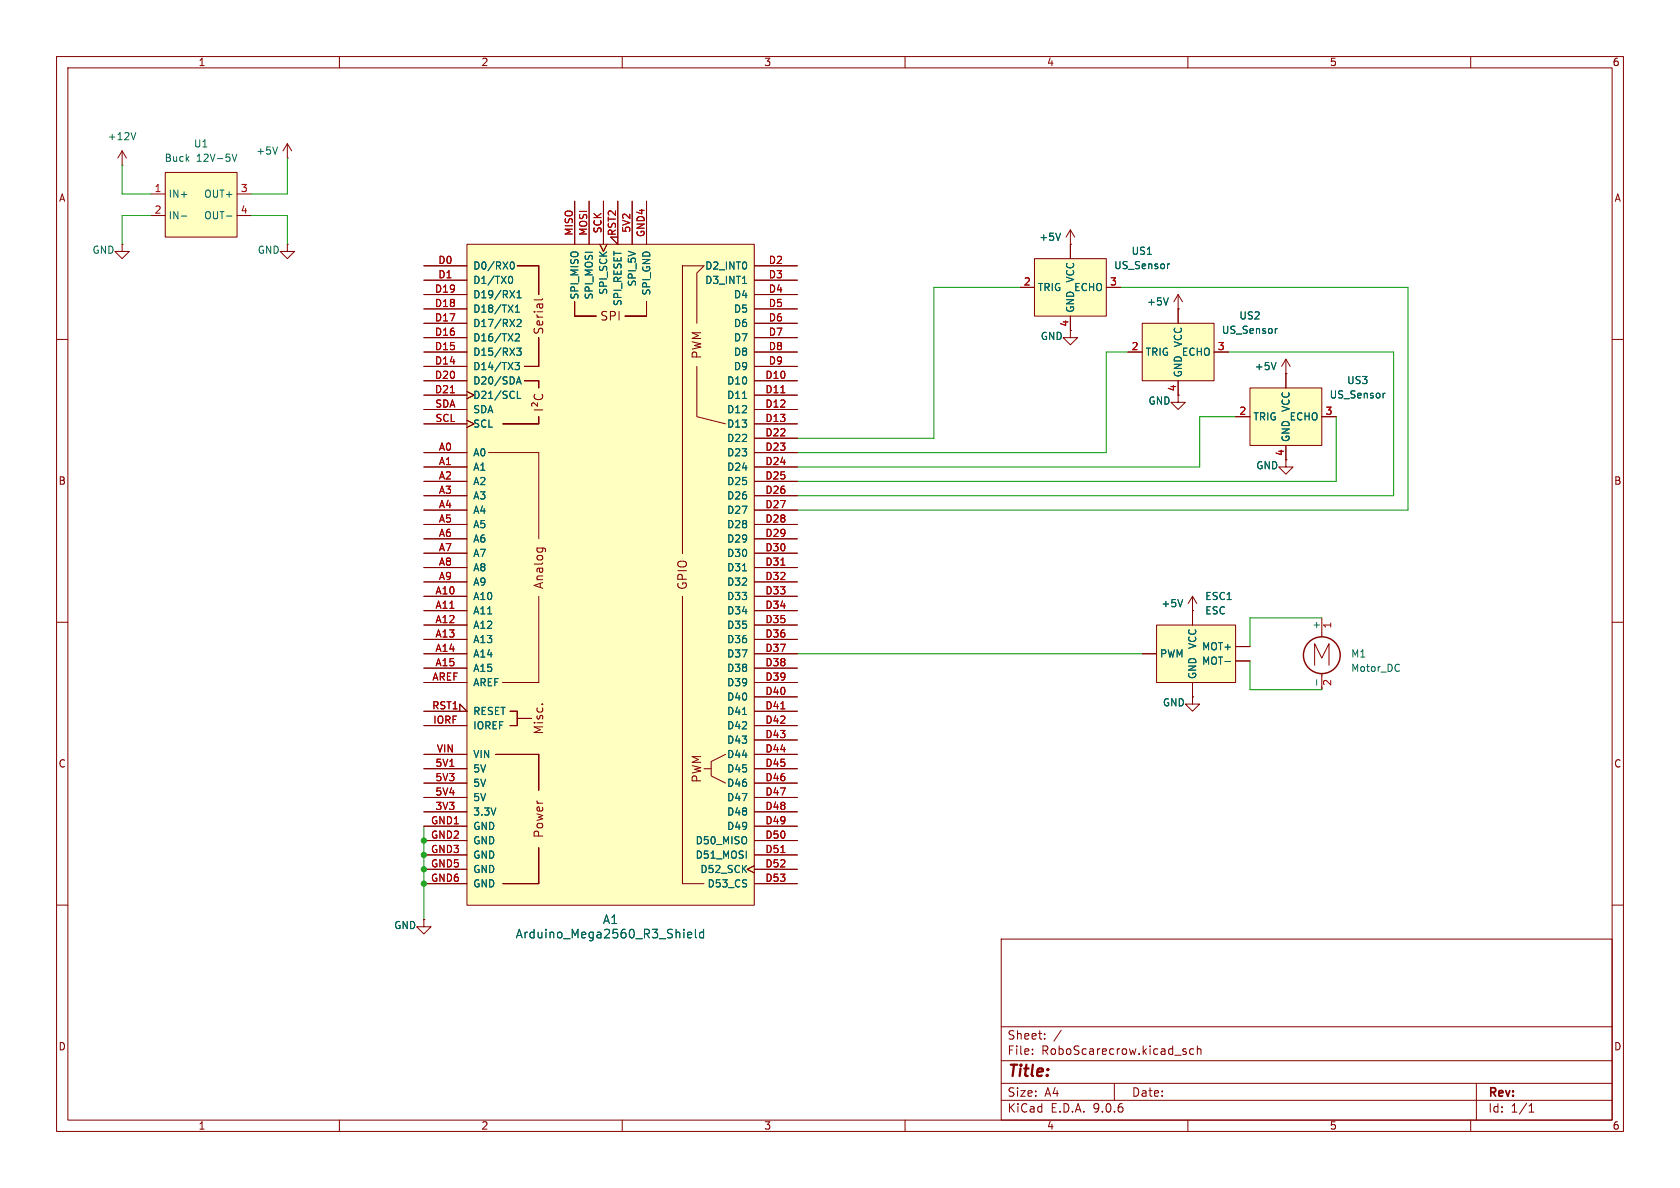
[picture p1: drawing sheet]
(kicad_sch
 (version 20250114)
 (generator "eeschema")
 (generator_version "9.0")
 (paper "A4")
 (lib_symbols
  (symbol "Motor:Motor_DC"
   (pin_names
    (offset 0)) (exclude_from_sim no) (in_bom yes) (on_board yes)
   (property "Reference" "M" (at 2.54 2.54 0) (effects (font (size 1.27 1.27)) (justify left)))
   (property "Value" "Motor_DC" (at 2.54 -5.08 0) (effects (font (size 1.27 1.27)) (justify left top)))
   (property "Footprint" "" (at 0 -2.286 0) (effects (font (size 1.27 1.27)) (hide yes)))
   (property "Datasheet" "~" (at 0 -2.286 0) (effects (font (size 1.27 1.27)) (hide yes)))
   (property "Description" "DC Motor" (at 0 0 0) (effects (font (size 1.27 1.27)) (hide yes)))
   (symbol "Motor_DC_0_0"
    (polyline (pts (xy -1.27 -3.302) (xy -1.27 0.508) (xy 0 -2.032) (xy 1.27 0.508) (xy 1.27 -3.302)) (stroke (width 0) (type default)) (fill (type none))))
   (symbol "Motor_DC_0_1"
    (polyline (pts (xy 0 2.032) (xy 0 2.54)) (stroke (width 0) (type default)) (fill (type none)))
    (polyline (pts (xy 0 1.7272) (xy 0 2.0828)) (stroke (width 0) (type default)) (fill (type none)))
    (circle (center 0 -1.524) (radius 3.2512) (stroke (width 0.254) (type default)) (fill (type none)))
    (polyline (pts (xy 0 -4.7752) (xy 0 -5.1816)) (stroke (width 0) (type default)) (fill (type none)))
    (polyline (pts (xy 0 -7.62) (xy 0 -7.112)) (stroke (width 0) (type default)) (fill (type none))))
   (symbol "Motor_DC_1_1"
    (pin passive line (at 0 5.08 270) (length 2.54) (name "+" (effects (font (size 1.27 1.27)))) (number "1" (effects (font (size 1.27 1.27)))))
    (pin passive line (at 0 -7.62 90) (length 2.54) (name "-" (effects (font (size 1.27 1.27)))) (number "2" (effects (font (size 1.27 1.27))))))
   (embedded_fonts no))
  (symbol "arduino-library:Arduino_Mega2560_R3_Shield"
   (pin_names
    (offset 1.016)) (exclude_from_sim no) (in_bom yes) (on_board yes)
   (property "Reference" "A" (at 0 -62.23 0) (effects (font (size 1.524 1.524))))
   (property "Value" "Arduino_Mega2560_R3_Shield" (at 0 -66.04 0) (effects (font (size 1.524 1.524))))
   (property "Footprint" "PCM_arduino-library:Arduino_Mega2560_R3_Shield" (at 0 -73.66 0) (effects (font (size 1.524 1.524)) (hide yes)))
   (property "Datasheet" "https://docs.arduino.cc/hardware/mega-2560" (at 0 -69.85 0) (effects (font (size 1.524 1.524)) (hide yes)))
   (property "Description" "Shield for Arduino Mega 2560 R3" (at 0 0 0) (effects (font (size 1.27 1.27)) (hide yes)))
   (symbol "Arduino_Mega2560_R3_Shield_0_0"
    (rectangle (start -25.4 -58.42) (end 25.4 58.42) (stroke (width 0) (type default)) (fill (type background)))
    (polyline (pts (xy -21.59 21.59) (xy -12.7 21.59)) (stroke (width 0) (type default)) (fill (type none)))
    (rectangle (start -20.32 -31.75) (end -12.7 -31.75) (stroke (width 0) (type default)) (fill (type none)))
    (rectangle (start -19.05 26.67) (end -12.7 26.67) (stroke (width 0) (type default)) (fill (type none)))
    (rectangle (start -19.05 -19.05) (end -12.7 -19.05) (stroke (width 0) (type default)) (fill (type none)))
    (rectangle (start -19.05 -54.61) (end -12.7 -54.61) (stroke (width 0) (type default)) (fill (type none)))
    (rectangle (start -17.78 -24.13) (end -16.51 -24.13) (stroke (width 0) (type default)) (fill (type none)))
    (rectangle (start -17.78 -26.67) (end -16.51 -26.67) (stroke (width 0) (type default)) (fill (type none)))
    (rectangle (start -16.51 54.61) (end -12.7 54.61) (stroke (width 0) (type default)) (fill (type none)))
    (rectangle (start -16.51 -24.13) (end -16.51 -26.67) (stroke (width 0) (type default)) (fill (type none)))
    (rectangle (start -16.51 -25.4) (end -13.97 -25.4) (stroke (width 0) (type default)) (fill (type none)))
    (rectangle (start -15.24 36.83) (end -12.7 36.83) (stroke (width 0) (type default)) (fill (type none)))
    (rectangle (start -15.24 34.29) (end -12.7 34.29) (stroke (width 0) (type default)) (fill (type none)))
    (rectangle (start -12.7 49.53) (end -12.7 54.61) (stroke (width 0) (type default)) (fill (type none)))
    (rectangle (start -12.7 41.91) (end -12.7 36.83) (stroke (width 0) (type default)) (fill (type none)))
    (rectangle (start -12.7 34.29) (end -12.7 33.02) (stroke (width 0) (type default)) (fill (type none)))
    (rectangle (start -12.7 26.67) (end -12.7 27.94) (stroke (width 0) (type default)) (fill (type none)))
    (polyline (pts (xy -12.7 6.35) (xy -12.7 21.59)) (stroke (width 0) (type default)) (fill (type none)))
    (polyline (pts (xy -12.7 -19.05) (xy -12.7 -3.81)) (stroke (width 0) (type default)) (fill (type none)))
    (rectangle (start -12.7 -31.75) (end -12.7 -38.1) (stroke (width 0) (type default)) (fill (type none)))
    (rectangle (start -12.7 -54.61) (end -12.7 -48.26) (stroke (width 0) (type default)) (fill (type none)))
    (rectangle (start -6.35 48.26) (end -6.35 45.72) (stroke (width 0) (type default)) (fill (type none)))
    (rectangle (start -2.54 45.72) (end -6.35 45.72) (stroke (width 0) (type default)) (fill (type none)))
    (rectangle (start 6.35 48.26) (end 6.35 45.72) (stroke (width 0) (type default)) (fill (type none)))
    (rectangle (start 6.35 45.72) (end 2.54 45.72) (stroke (width 0) (type default)) (fill (type none)))
    (polyline (pts (xy 12.7 54.61) (xy 16.51 54.61)) (stroke (width 0) (type default)) (fill (type none)))
    (polyline (pts (xy 12.7 -54.61) (xy 16.51 -54.61)) (stroke (width 0) (type default)) (fill (type none)))
    (polyline (pts (xy 15.24 44.45) (xy 15.24 53.34) (xy 16.51 54.61)) (stroke (width 0) (type default)) (fill (type none)))
    (polyline (pts (xy 15.24 36.83) (xy 15.24 27.94) (xy 20.32 26.67)) (stroke (width 0) (type default)) (fill (type none)))
    (polyline (pts (xy 17.78 -34.29) (xy 16.51 -34.29)) (stroke (width 0) (type default)) (fill (type none)))
    (polyline (pts (xy 20.32 -31.75) (xy 17.78 -33.02) (xy 17.78 -35.56) (xy 20.32 -36.83)) (stroke (width 0) (type default)) (fill (type none)))
    (text "Serial" (at -12.7 45.72 900) (effects (font (size 1.524 1.524))))
    (text "I²C" (at -12.7 30.48 900) (effects (font (size 1.524 1.524))))
    (text "Analog" (at -12.7 1.27 900) (effects (font (size 1.524 1.524))))
    (text "Misc." (at -12.7 -25.4 900) (effects (font (size 1.524 1.524))))
    (text "Power" (at -12.7 -43.18 900) (effects (font (size 1.524 1.524))))
    (text "SPI" (at 0 45.72 0) (effects (font (size 1.524 1.524))))
    (text "PWM" (at 15.24 40.64 900) (effects (font (size 1.524 1.524))))
    (text "PWM" (at 15.24 -34.29 900) (effects (font (size 1.524 1.524)))))
   (symbol "Arduino_Mega2560_R3_Shield_1_0"
    (rectangle (start 12.7 54.61) (end 12.7 3.81) (stroke (width 0) (type default)) (fill (type none)))
    (rectangle (start 12.7 -54.61) (end 12.7 -3.81) (stroke (width 0) (type default)) (fill (type none)))
    (text "GPIO" (at 12.7 0 900) (effects (font (size 1.524 1.524)))))
   (symbol "Arduino_Mega2560_R3_Shield_1_1"
    (pin bidirectional line (at -33.02 54.61 0) (length 7.62) (name "D0/RX0" (effects (font (size 1.27 1.27)))) (number "D0" (effects (font (size 1.27 1.27)))))
    (pin bidirectional line (at -33.02 52.07 0) (length 7.62) (name "D1/TX0" (effects (font (size 1.27 1.27)))) (number "D1" (effects (font (size 1.27 1.27)))))
    (pin bidirectional line (at -33.02 49.53 0) (length 7.62) (name "D19/RX1" (effects (font (size 1.27 1.27)))) (number "D19" (effects (font (size 1.27 1.27)))))
    (pin bidirectional line (at -33.02 46.99 0) (length 7.62) (name "D18/TX1" (effects (font (size 1.27 1.27)))) (number "D18" (effects (font (size 1.27 1.27)))))
    (pin bidirectional line (at -33.02 44.45 0) (length 7.62) (name "D17/RX2" (effects (font (size 1.27 1.27)))) (number "D17" (effects (font (size 1.27 1.27)))))
    (pin bidirectional line (at -33.02 41.91 0) (length 7.62) (name "D16/TX2" (effects (font (size 1.27 1.27)))) (number "D16" (effects (font (size 1.27 1.27)))))
    (pin bidirectional line (at -33.02 39.37 0) (length 7.62) (name "D15/RX3" (effects (font (size 1.27 1.27)))) (number "D15" (effects (font (size 1.27 1.27)))))
    (pin bidirectional line (at -33.02 36.83 0) (length 7.62) (name "D14/TX3" (effects (font (size 1.27 1.27)))) (number "D14" (effects (font (size 1.27 1.27)))))
    (pin bidirectional line (at -33.02 34.29 0) (length 7.62) (name "D20/SDA" (effects (font (size 1.27 1.27)))) (number "D20" (effects (font (size 1.27 1.27)))))
    (pin bidirectional clock (at -33.02 31.75 0) (length 7.62) (name "D21/SCL" (effects (font (size 1.27 1.27)))) (number "D21" (effects (font (size 1.27 1.27)))))
    (pin bidirectional line (at -33.02 29.21 0) (length 7.62) (name "SDA" (effects (font (size 1.27 1.27)))) (number "SDA" (effects (font (size 1.27 1.27)))))
    (pin bidirectional clock (at -33.02 26.67 0) (length 7.62) (name "SCL" (effects (font (size 1.27 1.27)))) (number "SCL" (effects (font (size 1.27 1.27)))))
    (pin bidirectional line (at -33.02 21.59 0) (length 7.62) (name "A0" (effects (font (size 1.27 1.27)))) (number "A0" (effects (font (size 1.27 1.27)))))
    (pin bidirectional line (at -33.02 19.05 0) (length 7.62) (name "A1" (effects (font (size 1.27 1.27)))) (number "A1" (effects (font (size 1.27 1.27)))))
    (pin bidirectional line (at -33.02 16.51 0) (length 7.62) (name "A2" (effects (font (size 1.27 1.27)))) (number "A2" (effects (font (size 1.27 1.27)))))
    (pin bidirectional line (at -33.02 13.97 0) (length 7.62) (name "A3" (effects (font (size 1.27 1.27)))) (number "A3" (effects (font (size 1.27 1.27)))))
    (pin bidirectional line (at -33.02 11.43 0) (length 7.62) (name "A4" (effects (font (size 1.27 1.27)))) (number "A4" (effects (font (size 1.27 1.27)))))
    (pin bidirectional line (at -33.02 8.89 0) (length 7.62) (name "A5" (effects (font (size 1.27 1.27)))) (number "A5" (effects (font (size 1.27 1.27)))))
    (pin bidirectional line (at -33.02 6.35 0) (length 7.62) (name "A6" (effects (font (size 1.27 1.27)))) (number "A6" (effects (font (size 1.27 1.27)))))
    (pin bidirectional line (at -33.02 3.81 0) (length 7.62) (name "A7" (effects (font (size 1.27 1.27)))) (number "A7" (effects (font (size 1.27 1.27)))))
    (pin bidirectional line (at -33.02 1.27 0) (length 7.62) (name "A8" (effects (font (size 1.27 1.27)))) (number "A8" (effects (font (size 1.27 1.27)))))
    (pin bidirectional line (at -33.02 -1.27 0) (length 7.62) (name "A9" (effects (font (size 1.27 1.27)))) (number "A9" (effects (font (size 1.27 1.27)))))
    (pin bidirectional line (at -33.02 -3.81 0) (length 7.62) (name "A10" (effects (font (size 1.27 1.27)))) (number "A10" (effects (font (size 1.27 1.27)))))
    (pin bidirectional line (at -33.02 -6.35 0) (length 7.62) (name "A11" (effects (font (size 1.27 1.27)))) (number "A11" (effects (font (size 1.27 1.27)))))
    (pin bidirectional line (at -33.02 -8.89 0) (length 7.62) (name "A12" (effects (font (size 1.27 1.27)))) (number "A12" (effects (font (size 1.27 1.27)))))
    (pin bidirectional line (at -33.02 -11.43 0) (length 7.62) (name "A13" (effects (font (size 1.27 1.27)))) (number "A13" (effects (font (size 1.27 1.27)))))
    (pin bidirectional line (at -33.02 -13.97 0) (length 7.62) (name "A14" (effects (font (size 1.27 1.27)))) (number "A14" (effects (font (size 1.27 1.27)))))
    (pin bidirectional line (at -33.02 -16.51 0) (length 7.62) (name "A15" (effects (font (size 1.27 1.27)))) (number "A15" (effects (font (size 1.27 1.27)))))
    (pin input line (at -33.02 -19.05 0) (length 7.62) (name "AREF" (effects (font (size 1.27 1.27)))) (number "AREF" (effects (font (size 1.27 1.27)))))
    (pin open_collector input_low (at -33.02 -24.13 0) (length 7.62) (name "RESET" (effects (font (size 1.27 1.27)))) (number "RST1" (effects (font (size 1.27 1.27)))))
    (pin output line (at -33.02 -26.67 0) (length 7.62) (name "IOREF" (effects (font (size 1.27 1.27)))) (number "IORF" (effects (font (size 1.27 1.27)))))
    (pin power_in line (at -33.02 -31.75 0) (length 7.62) (name "VIN" (effects (font (size 1.27 1.27)))) (number "VIN" (effects (font (size 1.27 1.27)))))
    (pin power_in line (at -33.02 -34.29 0) (length 7.62) (name "5V" (effects (font (size 1.27 1.27)))) (number "5V1" (effects (font (size 1.27 1.27)))))
    (pin power_in line (at -33.02 -36.83 0) (length 7.62) (name "5V" (effects (font (size 1.27 1.27)))) (number "5V3" (effects (font (size 1.27 1.27)))))
    (pin power_in line (at -33.02 -39.37 0) (length 7.62) (name "5V" (effects (font (size 1.27 1.27)))) (number "5V4" (effects (font (size 1.27 1.27)))))
    (pin power_out line (at -33.02 -41.91 0) (length 7.62) (name "3.3V" (effects (font (size 1.27 1.27)))) (number "3V3" (effects (font (size 1.27 1.27)))))
    (pin power_in line (at -33.02 -44.45 0) (length 7.62) (name "GND" (effects (font (size 1.27 1.27)))) (number "GND1" (effects (font (size 1.27 1.27)))))
    (pin power_in line (at -33.02 -46.99 0) (length 7.62) (name "GND" (effects (font (size 1.27 1.27)))) (number "GND2" (effects (font (size 1.27 1.27)))))
    (pin power_in line (at -33.02 -49.53 0) (length 7.62) (name "GND" (effects (font (size 1.27 1.27)))) (number "GND3" (effects (font (size 1.27 1.27)))))
    (pin power_in line (at -33.02 -52.07 0) (length 7.62) (name "GND" (effects (font (size 1.27 1.27)))) (number "GND5" (effects (font (size 1.27 1.27)))))
    (pin power_in line (at -33.02 -54.61 0) (length 7.62) (name "GND" (effects (font (size 1.27 1.27)))) (number "GND6" (effects (font (size 1.27 1.27)))))
    (pin input line (at -6.35 66.04 270) (length 7.62) (name "SPI_MISO" (effects (font (size 1.27 1.27)))) (number "MISO" (effects (font (size 1.27 1.27)))))
    (pin output line (at -3.81 66.04 270) (length 7.62) (name "SPI_MOSI" (effects (font (size 1.27 1.27)))) (number "MOSI" (effects (font (size 1.27 1.27)))))
    (pin output clock (at -1.27 66.04 270) (length 7.62) (name "SPI_SCK" (effects (font (size 1.27 1.27)))) (number "SCK" (effects (font (size 1.27 1.27)))))
    (pin open_collector input_low (at 1.27 66.04 270) (length 7.62) (name "SPI_RESET" (effects (font (size 1.27 1.27)))) (number "RST2" (effects (font (size 1.27 1.27)))))
    (pin power_in line (at 3.81 66.04 270) (length 7.62) (name "SPI_5V" (effects (font (size 1.27 1.27)))) (number "5V2" (effects (font (size 1.27 1.27)))))
    (pin power_in line (at 6.35 66.04 270) (length 7.62) (name "SPI_GND" (effects (font (size 1.27 1.27)))) (number "GND4" (effects (font (size 1.27 1.27)))))
    (pin bidirectional line (at 33.02 54.61 180) (length 7.62) (name "D2_INT0" (effects (font (size 1.27 1.27)))) (number "D2" (effects (font (size 1.27 1.27)))))
    (pin bidirectional line (at 33.02 52.07 180) (length 7.62) (name "D3_INT1" (effects (font (size 1.27 1.27)))) (number "D3" (effects (font (size 1.27 1.27)))))
    (pin bidirectional line (at 33.02 49.53 180) (length 7.62) (name "D4" (effects (font (size 1.27 1.27)))) (number "D4" (effects (font (size 1.27 1.27)))))
    (pin bidirectional line (at 33.02 46.99 180) (length 7.62) (name "D5" (effects (font (size 1.27 1.27)))) (number "D5" (effects (font (size 1.27 1.27)))))
    (pin bidirectional line (at 33.02 44.45 180) (length 7.62) (name "D6" (effects (font (size 1.27 1.27)))) (number "D6" (effects (font (size 1.27 1.27)))))
    (pin bidirectional line (at 33.02 41.91 180) (length 7.62) (name "D7" (effects (font (size 1.27 1.27)))) (number "D7" (effects (font (size 1.27 1.27)))))
    (pin bidirectional line (at 33.02 39.37 180) (length 7.62) (name "D8" (effects (font (size 1.27 1.27)))) (number "D8" (effects (font (size 1.27 1.27)))))
    (pin bidirectional line (at 33.02 36.83 180) (length 7.62) (name "D9" (effects (font (size 1.27 1.27)))) (number "D9" (effects (font (size 1.27 1.27)))))
    (pin bidirectional line (at 33.02 34.29 180) (length 7.62) (name "D10" (effects (font (size 1.27 1.27)))) (number "D10" (effects (font (size 1.27 1.27)))))
    (pin bidirectional line (at 33.02 31.75 180) (length 7.62) (name "D11" (effects (font (size 1.27 1.27)))) (number "D11" (effects (font (size 1.27 1.27)))))
    (pin bidirectional line (at 33.02 29.21 180) (length 7.62) (name "D12" (effects (font (size 1.27 1.27)))) (number "D12" (effects (font (size 1.27 1.27)))))
    (pin bidirectional line (at 33.02 26.67 180) (length 7.62) (name "D13" (effects (font (size 1.27 1.27)))) (number "D13" (effects (font (size 1.27 1.27)))))
    (pin bidirectional line (at 33.02 24.13 180) (length 7.62) (name "D22" (effects (font (size 1.27 1.27)))) (number "D22" (effects (font (size 1.27 1.27)))))
    (pin bidirectional line (at 33.02 21.59 180) (length 7.62) (name "D23" (effects (font (size 1.27 1.27)))) (number "D23" (effects (font (size 1.27 1.27)))))
    (pin bidirectional line (at 33.02 19.05 180) (length 7.62) (name "D24" (effects (font (size 1.27 1.27)))) (number "D24" (effects (font (size 1.27 1.27)))))
    (pin bidirectional line (at 33.02 16.51 180) (length 7.62) (name "D25" (effects (font (size 1.27 1.27)))) (number "D25" (effects (font (size 1.27 1.27)))))
    (pin bidirectional line (at 33.02 13.97 180) (length 7.62) (name "D26" (effects (font (size 1.27 1.27)))) (number "D26" (effects (font (size 1.27 1.27)))))
    (pin bidirectional line (at 33.02 11.43 180) (length 7.62) (name "D27" (effects (font (size 1.27 1.27)))) (number "D27" (effects (font (size 1.27 1.27)))))
    (pin bidirectional line (at 33.02 8.89 180) (length 7.62) (name "D28" (effects (font (size 1.27 1.27)))) (number "D28" (effects (font (size 1.27 1.27)))))
    (pin bidirectional line (at 33.02 6.35 180) (length 7.62) (name "D29" (effects (font (size 1.27 1.27)))) (number "D29" (effects (font (size 1.27 1.27)))))
    (pin bidirectional line (at 33.02 3.81 180) (length 7.62) (name "D30" (effects (font (size 1.27 1.27)))) (number "D30" (effects (font (size 1.27 1.27)))))
    (pin bidirectional line (at 33.02 1.27 180) (length 7.62) (name "D31" (effects (font (size 1.27 1.27)))) (number "D31" (effects (font (size 1.27 1.27)))))
    (pin bidirectional line (at 33.02 -1.27 180) (length 7.62) (name "D32" (effects (font (size 1.27 1.27)))) (number "D32" (effects (font (size 1.27 1.27)))))
    (pin bidirectional line (at 33.02 -3.81 180) (length 7.62) (name "D33" (effects (font (size 1.27 1.27)))) (number "D33" (effects (font (size 1.27 1.27)))))
    (pin bidirectional line (at 33.02 -6.35 180) (length 7.62) (name "D34" (effects (font (size 1.27 1.27)))) (number "D34" (effects (font (size 1.27 1.27)))))
    (pin bidirectional line (at 33.02 -8.89 180) (length 7.62) (name "D35" (effects (font (size 1.27 1.27)))) (number "D35" (effects (font (size 1.27 1.27)))))
    (pin bidirectional line (at 33.02 -11.43 180) (length 7.62) (name "D36" (effects (font (size 1.27 1.27)))) (number "D36" (effects (font (size 1.27 1.27)))))
    (pin bidirectional line (at 33.02 -13.97 180) (length 7.62) (name "D37" (effects (font (size 1.27 1.27)))) (number "D37" (effects (font (size 1.27 1.27)))))
    (pin bidirectional line (at 33.02 -16.51 180) (length 7.62) (name "D38" (effects (font (size 1.27 1.27)))) (number "D38" (effects (font (size 1.27 1.27)))))
    (pin bidirectional line (at 33.02 -19.05 180) (length 7.62) (name "D39" (effects (font (size 1.27 1.27)))) (number "D39" (effects (font (size 1.27 1.27)))))
    (pin bidirectional line (at 33.02 -21.59 180) (length 7.62) (name "D40" (effects (font (size 1.27 1.27)))) (number "D40" (effects (font (size 1.27 1.27)))))
    (pin bidirectional line (at 33.02 -24.13 180) (length 7.62) (name "D41" (effects (font (size 1.27 1.27)))) (number "D41" (effects (font (size 1.27 1.27)))))
    (pin bidirectional line (at 33.02 -26.67 180) (length 7.62) (name "D42" (effects (font (size 1.27 1.27)))) (number "D42" (effects (font (size 1.27 1.27)))))
    (pin bidirectional line (at 33.02 -29.21 180) (length 7.62) (name "D43" (effects (font (size 1.27 1.27)))) (number "D43" (effects (font (size 1.27 1.27)))))
    (pin bidirectional line (at 33.02 -31.75 180) (length 7.62) (name "D44" (effects (font (size 1.27 1.27)))) (number "D44" (effects (font (size 1.27 1.27)))))
    (pin bidirectional line (at 33.02 -34.29 180) (length 7.62) (name "D45" (effects (font (size 1.27 1.27)))) (number "D45" (effects (font (size 1.27 1.27)))))
    (pin bidirectional line (at 33.02 -36.83 180) (length 7.62) (name "D46" (effects (font (size 1.27 1.27)))) (number "D46" (effects (font (size 1.27 1.27)))))
    (pin bidirectional line (at 33.02 -39.37 180) (length 7.62) (name "D47" (effects (font (size 1.27 1.27)))) (number "D47" (effects (font (size 1.27 1.27)))))
    (pin bidirectional line (at 33.02 -41.91 180) (length 7.62) (name "D48" (effects (font (size 1.27 1.27)))) (number "D48" (effects (font (size 1.27 1.27)))))
    (pin bidirectional line (at 33.02 -44.45 180) (length 7.62) (name "D49" (effects (font (size 1.27 1.27)))) (number "D49" (effects (font (size 1.27 1.27)))))
    (pin bidirectional line (at 33.02 -46.99 180) (length 7.62) (name "D50_MISO" (effects (font (size 1.27 1.27)))) (number "D50" (effects (font (size 1.27 1.27)))))
    (pin bidirectional line (at 33.02 -49.53 180) (length 7.62) (name "D51_MOSI" (effects (font (size 1.27 1.27)))) (number "D51" (effects (font (size 1.27 1.27)))))
    (pin bidirectional clock (at 33.02 -52.07 180) (length 7.62) (name "D52_SCK" (effects (font (size 1.27 1.27)))) (number "D52" (effects (font (size 1.27 1.27)))))
    (pin bidirectional line (at 33.02 -54.61 180) (length 7.62) (name "D53_CS" (effects (font (size 1.27 1.27)))) (number "D53" (effects (font (size 1.27 1.27))))))
   (embedded_fonts no))
  (symbol "my_symbols:BuckConverter" (exclude_from_sim no) (in_bom yes) (on_board yes)
   (property "Reference" "U" (at -2.286 1.778 0) (effects (font (size 1.27 1.27))))
   (property "Value" "" (at 0 0 0) (effects (font (size 1.27 1.27))))
   (property "Footprint" "" (at 0 0 0) (effects (font (size 1.27 1.27)) (hide yes)))
   (property "Datasheet" "" (at 0 0 0) (effects (font (size 1.27 1.27)) (hide yes)))
   (property "Description" "" (at 0 0 0) (effects (font (size 1.27 1.27)) (hide yes)))
   (symbol "BuckConverter_1_1"
    (rectangle (start 2.54 3.81) (end 15.24 -7.62) (stroke (width 0) (type solid)) (fill (type background)))
    (pin input line (at 0 0 0) (length 2.54) (name "IN+" (effects (font (size 1.27 1.27)))) (number "1" (effects (font (size 1.27 1.27)))))
    (pin input line (at 0 -3.81 0) (length 2.54) (name "IN-" (effects (font (size 1.27 1.27)))) (number "2" (effects (font (size 1.27 1.27)))))
    (pin input line (at 17.78 0 180) (length 2.54) (name "OUT+" (effects (font (size 1.27 1.27)))) (number "3" (effects (font (size 1.27 1.27)))))
    (pin input line (at 17.78 -3.81 180) (length 2.54) (name "OUT-" (effects (font (size 1.27 1.27)))) (number "4" (effects (font (size 1.27 1.27))))))
   (embedded_fonts no))
  (symbol "my_symbols:ESC" (exclude_from_sim no) (in_bom yes) (on_board yes)
   (property "Reference" "ESC" (at -5.842 -1.27 0) (effects (font (size 1.27 1.27))))
   (property "Value" "ESC" (at 4.318 -1.27 0) (effects (font (size 1.27 1.27))))
   (property "Footprint" "" (at 0 0 0) (effects (font (size 1.27 1.27)) (hide yes)))
   (property "Datasheet" "" (at 0 0 0) (effects (font (size 1.27 1.27)) (hide yes)))
   (property "Description" "" (at 0 0 0) (effects (font (size 1.27 1.27)) (hide yes)))
   (symbol "ESC_1_1"
    (rectangle (start -6.35 -2.54) (end 7.62 -12.7) (stroke (width 0) (type solid)) (fill (type background)))
    (pin input line (at -8.89 -7.62 0) (length 2.54) (name "PWM" (effects (font (size 1.27 1.27)))) (number "" (effects (font (size 1.27 1.27)))))
    (pin input line (at 0 0 270) (length 2.54) (name "VCC" (effects (font (size 1.27 1.27)))) (number "" (effects (font (size 1.27 1.27)))))
    (pin input line (at 0 -15.24 90) (length 2.54) (name "GND" (effects (font (size 1.27 1.27)))) (number "" (effects (font (size 1.27 1.27)))))
    (pin input line (at 10.16 -6.35 180) (length 2.54) (name "MOT+" (effects (font (size 1.27 1.27)))) (number "" (effects (font (size 1.27 1.27)))))
    (pin input line (at 10.16 -8.89 180) (length 2.54) (name "MOT-" (effects (font (size 1.27 1.27)))) (number "" (effects (font (size 1.27 1.27))))))
   (embedded_fonts no))
  (symbol "my_symbols:US_Sensor" (exclude_from_sim no) (in_bom yes) (on_board yes)
   (property "Reference" "US" (at -5.842 -1.016 0) (effects (font (size 1.27 1.27))))
   (property "Value" "US_Sensor" (at 6.35 -1.27 0) (effects (font (size 1.27 1.27))))
   (property "Footprint" "" (at 0 0 0) (effects (font (size 1.27 1.27)) (hide yes)))
   (property "Datasheet" "" (at 0 0 0) (effects (font (size 1.27 1.27)) (hide yes)))
   (property "Description" "" (at 0 0 0) (effects (font (size 1.27 1.27)) (hide yes)))
   (symbol "US_Sensor_1_1"
    (rectangle (start -6.35 -2.54) (end 6.35 -12.7) (stroke (width 0) (type solid)) (fill (type background)))
    (pin input line (at -8.89 -7.62 0) (length 2.54) (name "TRIG" (effects (font (size 1.27 1.27)))) (number "2" (effects (font (size 1.27 1.27)))))
    (pin input line (at 0 0 270) (length 2.54) (name "VCC" (effects (font (size 1.27 1.27)))) (number "" (effects (font (size 1.27 1.27)))))
    (pin input line (at 0 -15.24 90) (length 2.54) (name "GND" (effects (font (size 1.27 1.27)))) (number "4" (effects (font (size 1.27 1.27)))))
    (pin input line (at 8.89 -7.62 180) (length 2.54) (name "ECHO" (effects (font (size 1.27 1.27)))) (number "3" (effects (font (size 1.27 1.27))))))
   (embedded_fonts no))
  (symbol "power:+12V"
   (power)
   (pin_numbers (hide yes))
   (pin_names
    (offset 0) (hide yes)) (exclude_from_sim no) (in_bom yes) (on_board yes)
   (property "Reference" "#PWR" (at 0 -3.81 0) (effects (font (size 1.27 1.27)) (hide yes)))
   (property "Value" "+12V" (at 0 3.556 0) (effects (font (size 1.27 1.27))))
   (property "Footprint" "" (at 0 0 0) (effects (font (size 1.27 1.27)) (hide yes)))
   (property "Datasheet" "" (at 0 0 0) (effects (font (size 1.27 1.27)) (hide yes)))
   (property "Description" "Power symbol creates a global label with name \"+12V\"" (at 0 0 0) (effects (font (size 1.27 1.27)) (hide yes)))
   (symbol "+12V_0_1"
    (polyline (pts (xy -0.762 1.27) (xy 0 2.54)) (stroke (width 0) (type default)) (fill (type none)))
    (polyline (pts (xy 0 2.54) (xy 0.762 1.27)) (stroke (width 0) (type default)) (fill (type none)))
    (polyline (pts (xy 0 0) (xy 0 2.54)) (stroke (width 0) (type default)) (fill (type none))))
   (symbol "+12V_1_1"
    (pin power_in line (at 0 0 90) (length 0) (name "~" (effects (font (size 1.27 1.27)))) (number "1" (effects (font (size 1.27 1.27))))))
   (embedded_fonts no))
  (symbol "power:+5V"
   (power)
   (pin_numbers (hide yes))
   (pin_names
    (offset 0) (hide yes)) (exclude_from_sim no) (in_bom yes) (on_board yes)
   (property "Reference" "#PWR" (at 0 -3.81 0) (effects (font (size 1.27 1.27)) (hide yes)))
   (property "Value" "+5V" (at 0 3.556 0) (effects (font (size 1.27 1.27))))
   (property "Footprint" "" (at 0 0 0) (effects (font (size 1.27 1.27)) (hide yes)))
   (property "Datasheet" "" (at 0 0 0) (effects (font (size 1.27 1.27)) (hide yes)))
   (property "Description" "Power symbol creates a global label with name \"+5V\"" (at 0 0 0) (effects (font (size 1.27 1.27)) (hide yes)))
   (symbol "+5V_0_1"
    (polyline (pts (xy -0.762 1.27) (xy 0 2.54)) (stroke (width 0) (type default)) (fill (type none)))
    (polyline (pts (xy 0 2.54) (xy 0.762 1.27)) (stroke (width 0) (type default)) (fill (type none)))
    (polyline (pts (xy 0 0) (xy 0 2.54)) (stroke (width 0) (type default)) (fill (type none))))
   (symbol "+5V_1_1"
    (pin power_in line (at 0 0 90) (length 0) (name "~" (effects (font (size 1.27 1.27)))) (number "1" (effects (font (size 1.27 1.27))))))
   (embedded_fonts no))
  (symbol "power:GND"
   (power)
   (pin_numbers (hide yes))
   (pin_names
    (offset 0) (hide yes)) (exclude_from_sim no) (in_bom yes) (on_board yes)
   (property "Reference" "#PWR" (at 0 -6.35 0) (effects (font (size 1.27 1.27)) (hide yes)))
   (property "Value" "GND" (at 0 -3.81 0) (effects (font (size 1.27 1.27))))
   (property "Footprint" "" (at 0 0 0) (effects (font (size 1.27 1.27)) (hide yes)))
   (property "Datasheet" "" (at 0 0 0) (effects (font (size 1.27 1.27)) (hide yes)))
   (property "Description" "Power symbol creates a global label with name \"GND\" , ground" (at 0 0 0) (effects (font (size 1.27 1.27)) (hide yes)))
   (symbol "GND_0_1"
    (polyline (pts (xy 0 0) (xy 0 -1.27) (xy 1.27 -1.27) (xy 0 -2.54) (xy -1.27 -1.27) (xy 0 -1.27)) (stroke (width 0) (type default)) (fill (type none))))
   (symbol "GND_1_1"
    (pin power_in line (at 0 0 270) (length 0) (name "~" (effects (font (size 1.27 1.27)))) (number "1" (effects (font (size 1.27 1.27))))))
   (embedded_fonts no)))
 (junction
  (at 74.93 151.13)
  (diameter 0)
  (color 0 0 0 0))
 (junction
  (at 74.93 156.21)
  (diameter 0)
  (color 0 0 0 0))
 (junction
  (at 74.93 153.67)
  (diameter 0)
  (color 0 0 0 0))
 (junction
  (at 74.93 148.59)
  (diameter 0)
  (color 0 0 0 0))
 (wire
  (pts (xy 140.97 77.47) (xy 165.1 77.47))
  (stroke (width 0) (type default)))
 (wire
  (pts (xy 140.97 115.57) (xy 201.93 115.57))
  (stroke (width 0) (type default)))
 (wire
  (pts (xy 195.58 80.01) (xy 195.58 62.23))
  (stroke (width 0) (type default)))
 (wire
  (pts (xy 74.93 156.21) (xy 74.93 162.56))
  (stroke (width 0) (type default)))
 (wire
  (pts (xy 165.1 77.47) (xy 165.1 50.8))
  (stroke (width 0) (type default)))
 (wire
  (pts (xy 50.8 34.29) (xy 50.8 27.94))
  (stroke (width 0) (type default)))
 (wire
  (pts (xy 165.1 50.8) (xy 180.34 50.8))
  (stroke (width 0) (type default)))
 (wire
  (pts (xy 233.68 109.22) (xy 220.98 109.22))
  (stroke (width 0) (type default)))
 (wire
  (pts (xy 74.93 153.67) (xy 74.93 156.21))
  (stroke (width 0) (type default)))
 (wire
  (pts (xy 21.59 38.1) (xy 21.59 43.18))
  (stroke (width 0) (type default)))
 (wire
  (pts (xy 74.93 146.05) (xy 74.93 148.59))
  (stroke (width 0) (type default)))
 (wire
  (pts (xy 246.38 87.63) (xy 140.97 87.63))
  (stroke (width 0) (type default)))
 (wire
  (pts (xy 195.58 62.23) (xy 199.39 62.23))
  (stroke (width 0) (type default)))
 (wire
  (pts (xy 236.22 85.09) (xy 140.97 85.09))
  (stroke (width 0) (type default)))
 (wire
  (pts (xy 74.93 148.59) (xy 74.93 151.13))
  (stroke (width 0) (type default)))
 (wire
  (pts (xy 50.8 38.1) (xy 50.8 43.18))
  (stroke (width 0) (type default)))
 (wire
  (pts (xy 220.98 116.84) (xy 220.98 121.92))
  (stroke (width 0) (type default)))
 (wire
  (pts (xy 26.67 38.1) (xy 21.59 38.1))
  (stroke (width 0) (type default)))
 (wire
  (pts (xy 220.98 121.92) (xy 233.68 121.92))
  (stroke (width 0) (type default)))
 (wire
  (pts (xy 21.59 34.29) (xy 26.67 34.29))
  (stroke (width 0) (type default)))
 (wire
  (pts (xy 212.09 73.66) (xy 218.44 73.66))
  (stroke (width 0) (type default)))
 (wire
  (pts (xy 140.97 80.01) (xy 195.58 80.01))
  (stroke (width 0) (type default)))
 (wire
  (pts (xy 248.92 90.17) (xy 140.97 90.17))
  (stroke (width 0) (type default)))
 (wire
  (pts (xy 236.22 73.66) (xy 236.22 85.09))
  (stroke (width 0) (type default)))
 (wire
  (pts (xy 212.09 82.55) (xy 212.09 73.66))
  (stroke (width 0) (type default)))
 (wire
  (pts (xy 217.17 62.23) (xy 246.38 62.23))
  (stroke (width 0) (type default)))
 (wire
  (pts (xy 246.38 62.23) (xy 246.38 87.63))
  (stroke (width 0) (type default)))
 (wire
  (pts (xy 248.92 50.8) (xy 248.92 90.17))
  (stroke (width 0) (type default)))
 (wire
  (pts (xy 74.93 151.13) (xy 74.93 153.67))
  (stroke (width 0) (type default)))
 (wire
  (pts (xy 21.59 29.21) (xy 21.59 34.29))
  (stroke (width 0) (type default)))
 (wire
  (pts (xy 198.12 50.8) (xy 248.92 50.8))
  (stroke (width 0) (type default)))
 (wire
  (pts (xy 220.98 109.22) (xy 220.98 114.3))
  (stroke (width 0) (type default)))
 (wire
  (pts (xy 44.45 34.29) (xy 50.8 34.29))
  (stroke (width 0) (type default)))
 (wire
  (pts (xy 44.45 38.1) (xy 50.8 38.1))
  (stroke (width 0) (type default)))
 (wire
  (pts (xy 140.97 82.55) (xy 212.09 82.55))
  (stroke (width 0) (type default)))
 (symbol
  (lib_id "my_symbols:BuckConverter")
  (at 26.67 34.29 0)
  (unit 1)
  (exclude_from_sim no)
  (in_bom yes)
  (on_board yes)
  (dnp no)
  (fields_autoplaced yes)
  (property "Reference" "U1" (at 35.56 25.4 0) (effects (font (size 1.27 1.27))))
  (property "Value" "Buck 12V-5V" (at 35.56 27.94 0) (effects (font (size 1.27 1.27))))
  (property "Footprint" "" (at 26.67 34.29 0) (effects (font (size 1.27 1.27)) (hide yes)))
  (property "Datasheet" "" (at 26.67 34.29 0) (effects (font (size 1.27 1.27)) (hide yes)))
  (property "Description" "" (at 26.67 34.29 0) (effects (font (size 1.27 1.27)) (hide yes)))
  (pin "1")
  (pin "2")
  (pin "4")
  (pin "3"))
 (symbol
  (lib_id "power:GND")
  (at 21.59 43.18 0)
  (unit 1)
  (exclude_from_sim no)
  (in_bom yes)
  (on_board yes)
  (dnp no)
  (property "Reference" "#PWR09" (at 21.59 49.53 0) (effects (font (size 1.27 1.27)) (hide yes)))
  (property "Value" "GND" (at 18.288 44.196 0) (effects (font (size 1.27 1.27))))
  (property "Footprint" "" (at 21.59 43.18 0) (effects (font (size 1.27 1.27)) (hide yes)))
  (property "Datasheet" "" (at 21.59 43.18 0) (effects (font (size 1.27 1.27)) (hide yes)))
  (property "Description" "Power symbol creates a global label with name \"GND\" , ground" (at 21.59 43.18 0) (effects (font (size 1.27 1.27)) (hide yes)))
  (pin "1"))
 (symbol
  (lib_id "my_symbols:US_Sensor")
  (at 227.33 66.04 0)
  (unit 1)
  (exclude_from_sim no)
  (in_bom yes)
  (on_board yes)
  (dnp no)
  (fields_autoplaced yes)
  (property "Reference" "US3" (at 240.03 67.2398 0) (effects (font (size 1.27 1.27))))
  (property "Value" "US_Sensor" (at 240.03 69.7798 0) (effects (font (size 1.27 1.27))))
  (property "Footprint" "" (at 227.33 66.04 0) (effects (font (size 1.27 1.27)) (hide yes)))
  (property "Datasheet" "" (at 227.33 66.04 0) (effects (font (size 1.27 1.27)) (hide yes)))
  (property "Description" "" (at 227.33 66.04 0) (effects (font (size 1.27 1.27)) (hide yes)))
  (pin "")
  (pin "2")
  (pin "3")
  (pin "4"))
 (symbol
  (lib_id "my_symbols:ESC")
  (at 210.82 107.95 0)
  (unit 1)
  (exclude_from_sim no)
  (in_bom yes)
  (on_board yes)
  (dnp no)
  (fields_autoplaced yes)
  (property "Reference" "ESC1" (at 212.9633 105.41 0) (effects (font (size 1.27 1.27)) (justify left)))
  (property "Value" "ESC" (at 212.9633 107.95 0) (effects (font (size 1.27 1.27)) (justify left)))
  (property "Footprint" "" (at 210.82 107.95 0) (effects (font (size 1.27 1.27)) (hide yes)))
  (property "Datasheet" "" (at 210.82 107.95 0) (effects (font (size 1.27 1.27)) (hide yes)))
  (property "Description" "" (at 210.82 107.95 0) (effects (font (size 1.27 1.27)) (hide yes)))
  (pin "")
  (pin "")
  (pin "")
  (pin "")
  (pin ""))
 (symbol
  (lib_id "power:+5V")
  (at 189.23 43.18 0)
  (unit 1)
  (exclude_from_sim no)
  (in_bom yes)
  (on_board yes)
  (dnp no)
  (property "Reference" "#PWR01" (at 189.23 46.99 0) (effects (font (size 1.27 1.27)) (hide yes)))
  (property "Value" "+5V" (at 185.674 41.91 0) (effects (font (size 1.27 1.27))))
  (property "Footprint" "" (at 189.23 43.18 0) (effects (font (size 1.27 1.27)) (hide yes)))
  (property "Datasheet" "" (at 189.23 43.18 0) (effects (font (size 1.27 1.27)) (hide yes)))
  (property "Description" "Power symbol creates a global label with name \"+5V\"" (at 189.23 43.18 0) (effects (font (size 1.27 1.27)) (hide yes)))
  (pin "1"))
 (symbol
  (lib_id "power:GND")
  (at 50.8 43.18 0)
  (unit 1)
  (exclude_from_sim no)
  (in_bom yes)
  (on_board yes)
  (dnp no)
  (property "Reference" "#PWR010" (at 50.8 49.53 0) (effects (font (size 1.27 1.27)) (hide yes)))
  (property "Value" "GND" (at 47.498 44.196 0) (effects (font (size 1.27 1.27))))
  (property "Footprint" "" (at 50.8 43.18 0) (effects (font (size 1.27 1.27)) (hide yes)))
  (property "Datasheet" "" (at 50.8 43.18 0) (effects (font (size 1.27 1.27)) (hide yes)))
  (property "Description" "Power symbol creates a global label with name \"GND\" , ground" (at 50.8 43.18 0) (effects (font (size 1.27 1.27)) (hide yes)))
  (pin "1"))
 (symbol
  (lib_id "Motor:Motor_DC")
  (at 233.68 114.3 0)
  (unit 1)
  (exclude_from_sim no)
  (in_bom yes)
  (on_board yes)
  (dnp no)
  (fields_autoplaced yes)
  (property "Reference" "M1" (at 238.76 115.5699 0) (effects (font (size 1.27 1.27)) (justify left)))
  (property "Value" "Motor_DC" (at 238.76 118.1099 0) (effects (font (size 1.27 1.27)) (justify left)))
  (property "Footprint" "" (at 233.68 116.586 0) (effects (font (size 1.27 1.27)) (hide yes)))
  (property "Datasheet" "~" (at 233.68 116.586 0) (effects (font (size 1.27 1.27)) (hide yes)))
  (property "Description" "DC Motor" (at 233.68 114.3 0) (effects (font (size 1.27 1.27)) (hide yes)))
  (pin "2")
  (pin "1"))
 (symbol
  (lib_id "power:+5V")
  (at 227.33 66.04 0)
  (unit 1)
  (exclude_from_sim no)
  (in_bom yes)
  (on_board yes)
  (dnp no)
  (property "Reference" "#PWR05" (at 227.33 69.85 0) (effects (font (size 1.27 1.27)) (hide yes)))
  (property "Value" "+5V" (at 223.774 64.77 0) (effects (font (size 1.27 1.27))))
  (property "Footprint" "" (at 227.33 66.04 0) (effects (font (size 1.27 1.27)) (hide yes)))
  (property "Datasheet" "" (at 227.33 66.04 0) (effects (font (size 1.27 1.27)) (hide yes)))
  (property "Description" "Power symbol creates a global label with name \"+5V\"" (at 227.33 66.04 0) (effects (font (size 1.27 1.27)) (hide yes)))
  (pin "1"))
 (symbol
  (lib_id "power:+5V")
  (at 208.28 54.61 0)
  (unit 1)
  (exclude_from_sim no)
  (in_bom yes)
  (on_board yes)
  (dnp no)
  (property "Reference" "#PWR03" (at 208.28 58.42 0) (effects (font (size 1.27 1.27)) (hide yes)))
  (property "Value" "+5V" (at 204.724 53.34 0) (effects (font (size 1.27 1.27))))
  (property "Footprint" "" (at 208.28 54.61 0) (effects (font (size 1.27 1.27)) (hide yes)))
  (property "Datasheet" "" (at 208.28 54.61 0) (effects (font (size 1.27 1.27)) (hide yes)))
  (property "Description" "Power symbol creates a global label with name \"+5V\"" (at 208.28 54.61 0) (effects (font (size 1.27 1.27)) (hide yes)))
  (pin "1"))
 (symbol
  (lib_id "power:+12V")
  (at 21.59 29.21 0)
  (unit 1)
  (exclude_from_sim no)
  (in_bom yes)
  (on_board yes)
  (dnp no)
  (fields_autoplaced yes)
  (property "Reference" "#PWR07" (at 21.59 33.02 0) (effects (font (size 1.27 1.27)) (hide yes)))
  (property "Value" "+12V" (at 21.59 24.13 0) (effects (font (size 1.27 1.27))))
  (property "Footprint" "" (at 21.59 29.21 0) (effects (font (size 1.27 1.27)) (hide yes)))
  (property "Datasheet" "" (at 21.59 29.21 0) (effects (font (size 1.27 1.27)) (hide yes)))
  (property "Description" "Power symbol creates a global label with name \"+12V\"" (at 21.59 29.21 0) (effects (font (size 1.27 1.27)) (hide yes)))
  (pin "1"))
 (symbol
  (lib_id "power:+5V")
  (at 50.8 27.94 0)
  (unit 1)
  (exclude_from_sim no)
  (in_bom yes)
  (on_board yes)
  (dnp no)
  (property "Reference" "#PWR08" (at 50.8 31.75 0) (effects (font (size 1.27 1.27)) (hide yes)))
  (property "Value" "+5V" (at 47.244 26.67 0) (effects (font (size 1.27 1.27))))
  (property "Footprint" "" (at 50.8 27.94 0) (effects (font (size 1.27 1.27)) (hide yes)))
  (property "Datasheet" "" (at 50.8 27.94 0) (effects (font (size 1.27 1.27)) (hide yes)))
  (property "Description" "Power symbol creates a global label with name \"+5V\"" (at 50.8 27.94 0) (effects (font (size 1.27 1.27)) (hide yes)))
  (pin "1"))
 (symbol
  (lib_id "power:GND")
  (at 208.28 69.85 0)
  (unit 1)
  (exclude_from_sim no)
  (in_bom yes)
  (on_board yes)
  (dnp no)
  (property "Reference" "#PWR04" (at 208.28 76.2 0) (effects (font (size 1.27 1.27)) (hide yes)))
  (property "Value" "GND" (at 204.978 70.866 0) (effects (font (size 1.27 1.27))))
  (property "Footprint" "" (at 208.28 69.85 0) (effects (font (size 1.27 1.27)) (hide yes)))
  (property "Datasheet" "" (at 208.28 69.85 0) (effects (font (size 1.27 1.27)) (hide yes)))
  (property "Description" "Power symbol creates a global label with name \"GND\" , ground" (at 208.28 69.85 0) (effects (font (size 1.27 1.27)) (hide yes)))
  (pin "1"))
 (symbol
  (lib_id "power:+5V")
  (at 210.82 107.95 0)
  (unit 1)
  (exclude_from_sim no)
  (in_bom yes)
  (on_board yes)
  (dnp no)
  (property "Reference" "#PWR012" (at 210.82 111.76 0) (effects (font (size 1.27 1.27)) (hide yes)))
  (property "Value" "+5V" (at 207.264 106.68 0) (effects (font (size 1.27 1.27))))
  (property "Footprint" "" (at 210.82 107.95 0) (effects (font (size 1.27 1.27)) (hide yes)))
  (property "Datasheet" "" (at 210.82 107.95 0) (effects (font (size 1.27 1.27)) (hide yes)))
  (property "Description" "Power symbol creates a global label with name \"+5V\"" (at 210.82 107.95 0) (effects (font (size 1.27 1.27)) (hide yes)))
  (pin "1"))
 (symbol
  (lib_id "my_symbols:US_Sensor")
  (at 208.28 54.61 0)
  (unit 1)
  (exclude_from_sim no)
  (in_bom yes)
  (on_board yes)
  (dnp no)
  (fields_autoplaced yes)
  (property "Reference" "US2" (at 220.98 55.8098 0) (effects (font (size 1.27 1.27))))
  (property "Value" "US_Sensor" (at 220.98 58.3498 0) (effects (font (size 1.27 1.27))))
  (property "Footprint" "" (at 208.28 54.61 0) (effects (font (size 1.27 1.27)) (hide yes)))
  (property "Datasheet" "" (at 208.28 54.61 0) (effects (font (size 1.27 1.27)) (hide yes)))
  (property "Description" "" (at 208.28 54.61 0) (effects (font (size 1.27 1.27)) (hide yes)))
  (pin "")
  (pin "2")
  (pin "3")
  (pin "4"))
 (symbol
  (lib_id "my_symbols:US_Sensor")
  (at 189.23 43.18 0)
  (unit 1)
  (exclude_from_sim no)
  (in_bom yes)
  (on_board yes)
  (dnp no)
  (fields_autoplaced yes)
  (property "Reference" "US1" (at 201.93 44.3798 0) (effects (font (size 1.27 1.27))))
  (property "Value" "US_Sensor" (at 201.93 46.9198 0) (effects (font (size 1.27 1.27))))
  (property "Footprint" "" (at 189.23 43.18 0) (effects (font (size 1.27 1.27)) (hide yes)))
  (property "Datasheet" "" (at 189.23 43.18 0) (effects (font (size 1.27 1.27)) (hide yes)))
  (property "Description" "" (at 189.23 43.18 0) (effects (font (size 1.27 1.27)) (hide yes)))
  (pin "")
  (pin "2")
  (pin "3")
  (pin "4"))
 (symbol
  (lib_id "arduino-library:Arduino_Mega2560_R3_Shield")
  (at 107.95 101.6 0)
  (unit 1)
  (exclude_from_sim no)
  (in_bom yes)
  (on_board yes)
  (dnp no)
  (fields_autoplaced yes)
  (property "Reference" "A1" (at 107.95 162.56 0) (effects (font (size 1.524 1.524))))
  (property "Value" "Arduino_Mega2560_R3_Shield" (at 107.95 165.1 0) (effects (font (size 1.524 1.524))))
  (property "Footprint" "PCM_arduino-library:Arduino_Mega2560_R3_Shield" (at 107.95 175.26 0) (effects (font (size 1.524 1.524)) (hide yes)))
  (property "Datasheet" "https://docs.arduino.cc/hardware/mega-2560" (at 107.95 171.45 0) (effects (font (size 1.524 1.524)) (hide yes)))
  (property "Description" "Shield for Arduino Mega 2560 R3" (at 107.95 101.6 0) (effects (font (size 1.27 1.27)) (hide yes)))
  (pin "D19")
  (pin "D0")
  (pin "D15")
  (pin "D14")
  (pin "D20")
  (pin "D21")
  (pin "SDA")
  (pin "SCL")
  (pin "A0")
  (pin "A1")
  (pin "A2")
  (pin "A3")
  (pin "A4")
  (pin "A5")
  (pin "A6")
  (pin "A7")
  (pin "A8")
  (pin "A9")
  (pin "A10")
  (pin "A11")
  (pin "A12")
  (pin "A13")
  (pin "A14")
  (pin "A15")
  (pin "AREF")
  (pin "D1")
  (pin "D35")
  (pin "D36")
  (pin "D37")
  (pin "D18")
  (pin "D17")
  (pin "D16")
  (pin "D28")
  (pin "D29")
  (pin "D30")
  (pin "D31")
  (pin "D32")
  (pin "D33")
  (pin "D34")
  (pin "RST1")
  (pin "IORF")
  (pin "VIN")
  (pin "5V1")
  (pin "5V3")
  (pin "5V4")
  (pin "3V3")
  (pin "GND1")
  (pin "GND2")
  (pin "GND3")
  (pin "GND5")
  (pin "GND6")
  (pin "MISO")
  (pin "MOSI")
  (pin "SCK")
  (pin "RST2")
  (pin "5V2")
  (pin "GND4")
  (pin "D2")
  (pin "D3")
  (pin "D4")
  (pin "D5")
  (pin "D6")
  (pin "D7")
  (pin "D8")
  (pin "D9")
  (pin "D10")
  (pin "D11")
  (pin "D12")
  (pin "D13")
  (pin "D22")
  (pin "D23")
  (pin "D24")
  (pin "D25")
  (pin "D26")
  (pin "D27")
  (pin "D53")
  (pin "D38")
  (pin "D39")
  (pin "D40")
  (pin "D41")
  (pin "D42")
  (pin "D43")
  (pin "D44")
  (pin "D45")
  (pin "D46")
  (pin "D47")
  (pin "D48")
  (pin "D49")
  (pin "D50")
  (pin "D51")
  (pin "D52"))
 (symbol
  (lib_id "power:GND")
  (at 210.82 123.19 0)
  (unit 1)
  (exclude_from_sim no)
  (in_bom yes)
  (on_board yes)
  (dnp no)
  (property "Reference" "#PWR013" (at 210.82 129.54 0) (effects (font (size 1.27 1.27)) (hide yes)))
  (property "Value" "GND" (at 207.518 124.206 0) (effects (font (size 1.27 1.27))))
  (property "Footprint" "" (at 210.82 123.19 0) (effects (font (size 1.27 1.27)) (hide yes)))
  (property "Datasheet" "" (at 210.82 123.19 0) (effects (font (size 1.27 1.27)) (hide yes)))
  (property "Description" "Power symbol creates a global label with name \"GND\" , ground" (at 210.82 123.19 0) (effects (font (size 1.27 1.27)) (hide yes)))
  (pin "1"))
 (symbol
  (lib_id "power:GND")
  (at 227.33 81.28 0)
  (unit 1)
  (exclude_from_sim no)
  (in_bom yes)
  (on_board yes)
  (dnp no)
  (property "Reference" "#PWR06" (at 227.33 87.63 0) (effects (font (size 1.27 1.27)) (hide yes)))
  (property "Value" "GND" (at 224.028 82.296 0) (effects (font (size 1.27 1.27))))
  (property "Footprint" "" (at 227.33 81.28 0) (effects (font (size 1.27 1.27)) (hide yes)))
  (property "Datasheet" "" (at 227.33 81.28 0) (effects (font (size 1.27 1.27)) (hide yes)))
  (property "Description" "Power symbol creates a global label with name \"GND\" , ground" (at 227.33 81.28 0) (effects (font (size 1.27 1.27)) (hide yes)))
  (pin "1"))
 (symbol
  (lib_id "power:GND")
  (at 74.93 162.56 0)
  (unit 1)
  (exclude_from_sim no)
  (in_bom yes)
  (on_board yes)
  (dnp no)
  (property "Reference" "#PWR011" (at 74.93 168.91 0) (effects (font (size 1.27 1.27)) (hide yes)))
  (property "Value" "GND" (at 71.628 163.576 0) (effects (font (size 1.27 1.27))))
  (property "Footprint" "" (at 74.93 162.56 0) (effects (font (size 1.27 1.27)) (hide yes)))
  (property "Datasheet" "" (at 74.93 162.56 0) (effects (font (size 1.27 1.27)) (hide yes)))
  (property "Description" "Power symbol creates a global label with name \"GND\" , ground" (at 74.93 162.56 0) (effects (font (size 1.27 1.27)) (hide yes)))
  (pin "1"))
 (symbol
  (lib_id "power:GND")
  (at 189.23 58.42 0)
  (unit 1)
  (exclude_from_sim no)
  (in_bom yes)
  (on_board yes)
  (dnp no)
  (property "Reference" "#PWR02" (at 189.23 64.77 0) (effects (font (size 1.27 1.27)) (hide yes)))
  (property "Value" "GND" (at 185.928 59.436 0) (effects (font (size 1.27 1.27))))
  (property "Footprint" "" (at 189.23 58.42 0) (effects (font (size 1.27 1.27)) (hide yes)))
  (property "Datasheet" "" (at 189.23 58.42 0) (effects (font (size 1.27 1.27)) (hide yes)))
  (property "Description" "Power symbol creates a global label with name \"GND\" , ground" (at 189.23 58.42 0) (effects (font (size 1.27 1.27)) (hide yes)))
  (pin "1"))
 (sheet_instances
  (path ""
   (page "1")))
 (embedded_fonts no))
